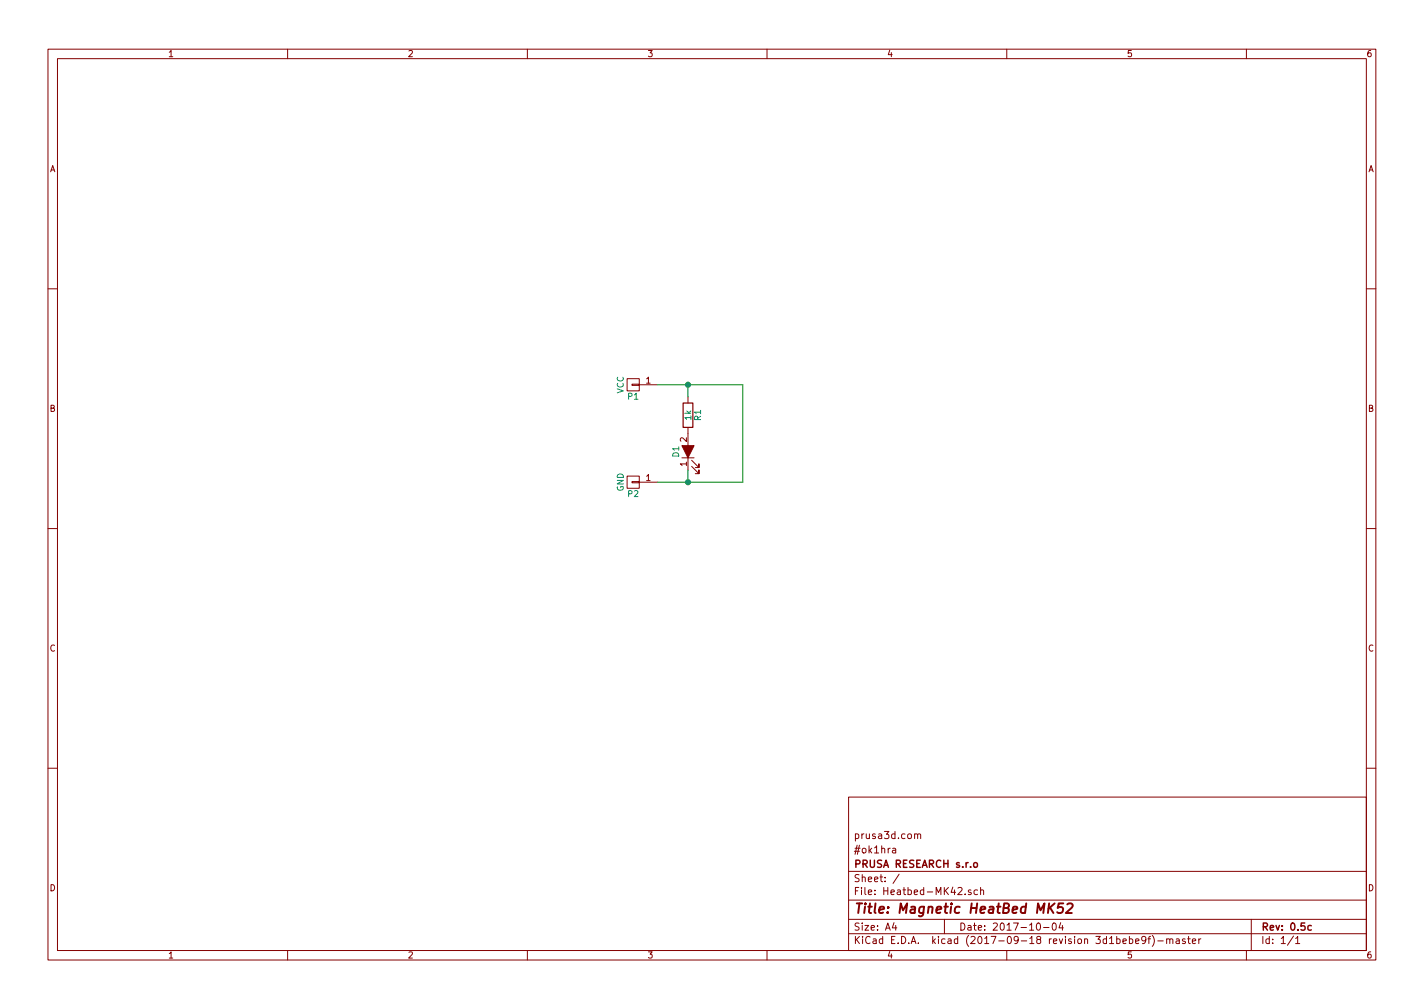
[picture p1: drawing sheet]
EESchema Schematic File Version 2
LIBS:power
LIBS:device
LIBS:transistors
LIBS:conn
LIBS:regul
LIBS:74xx
LIBS:cmos4000
LIBS:adc-dac
LIBS:memory
LIBS:xilinx
LIBS:microcontrollers
LIBS:dsp
LIBS:microchip
LIBS:analog_switches
LIBS:motorola
LIBS:texas
LIBS:intel
LIBS:audio
LIBS:interface
LIBS:digital-audio
LIBS:philips
LIBS:display
LIBS:cypress
LIBS:siliconi
LIBS:opto
LIBS:atmel
LIBS:contrib
LIBS:valves
LIBS:Heatbed-MK42-cache
EELAYER 26 0
EELAYER END
$Descr A4 11693 8268
encoding utf-8
Sheet 1 1
Title "Magnetic HeatBed MK52"
Date "2017-10-04"
Rev "0.5c"
Comp "PRUSA RESEARCH s.r.o"
Comment1 "#ok1hra"
Comment2 "prusa3d.com"
Comment3 ""
Comment4 ""
$EndDescr
$Comp
L CONN_01X01 P1
U 1 1
P 5200 3150
F 0 "P1" H 5200 3250 50  0000 C CNN
F 1 "VCC" V 5300 3150 50  0000 C CNN
F 2 "ok1hra:PCB-Large-pad" H 5200 3150 50  0001 C CNN
F 3 "" H 5200 3150 50  0000 C CNN
	1    5200 3150
	-1   0    0    1   
$EndComp
$Comp
L CONN_01X01 P2
U 1 1
P 5200 3950
F 0 "P2" H 5200 4050 50  0000 C CNN
F 1 "GND" V 5300 3950 50  0000 C CNN
F 2 "ok1hra:PCB-Large-pad" H 5200 3950 50  0001 C CNN
F 3 "" H 5200 3950 50  0000 C CNN
	1    5200 3950
	-1   0    0    1   
$EndComp
$Comp
L R R1
U 1 1
P 5650 3400
F 0 "R1" V 5730 3400 50  0000 C CNN
F 1 "1k" V 5650 3400 50  0000 C CNN
F 2 "Resistors_SMD:R_0805_HandSoldering" V 5580 3400 50  0001 C CNN
F 3 "" H 5650 3400 50  0000 C CNN
	1    5650 3400
	1    0    0    -1  
$EndComp
$Comp
L LED_ALT D1
U 1 1
P 5650 3700
F 0 "D1" H 5650 3800 50  0000 C CNN
F 1 "LED_ALT" H 5650 3600 50  0001 C CNN
F 2 "LEDs:LED_0805" H 5650 3700 50  0001 C CNN
F 3 "" H 5650 3700 50  0000 C CNN
	1    5650 3700
	0    -1   -1   0   
$EndComp
Wire Wire Line
	5400 3150 6100 3150
Wire Wire Line
	6100 3150 6100 3950
Wire Wire Line
	6100 3950 5400 3950
Wire Wire Line
	5650 3850 5650 3950
Connection ~ 5650 3950
Wire Wire Line
	5650 3250 5650 3150
Connection ~ 5650 3150
$EndSCHEMATC
